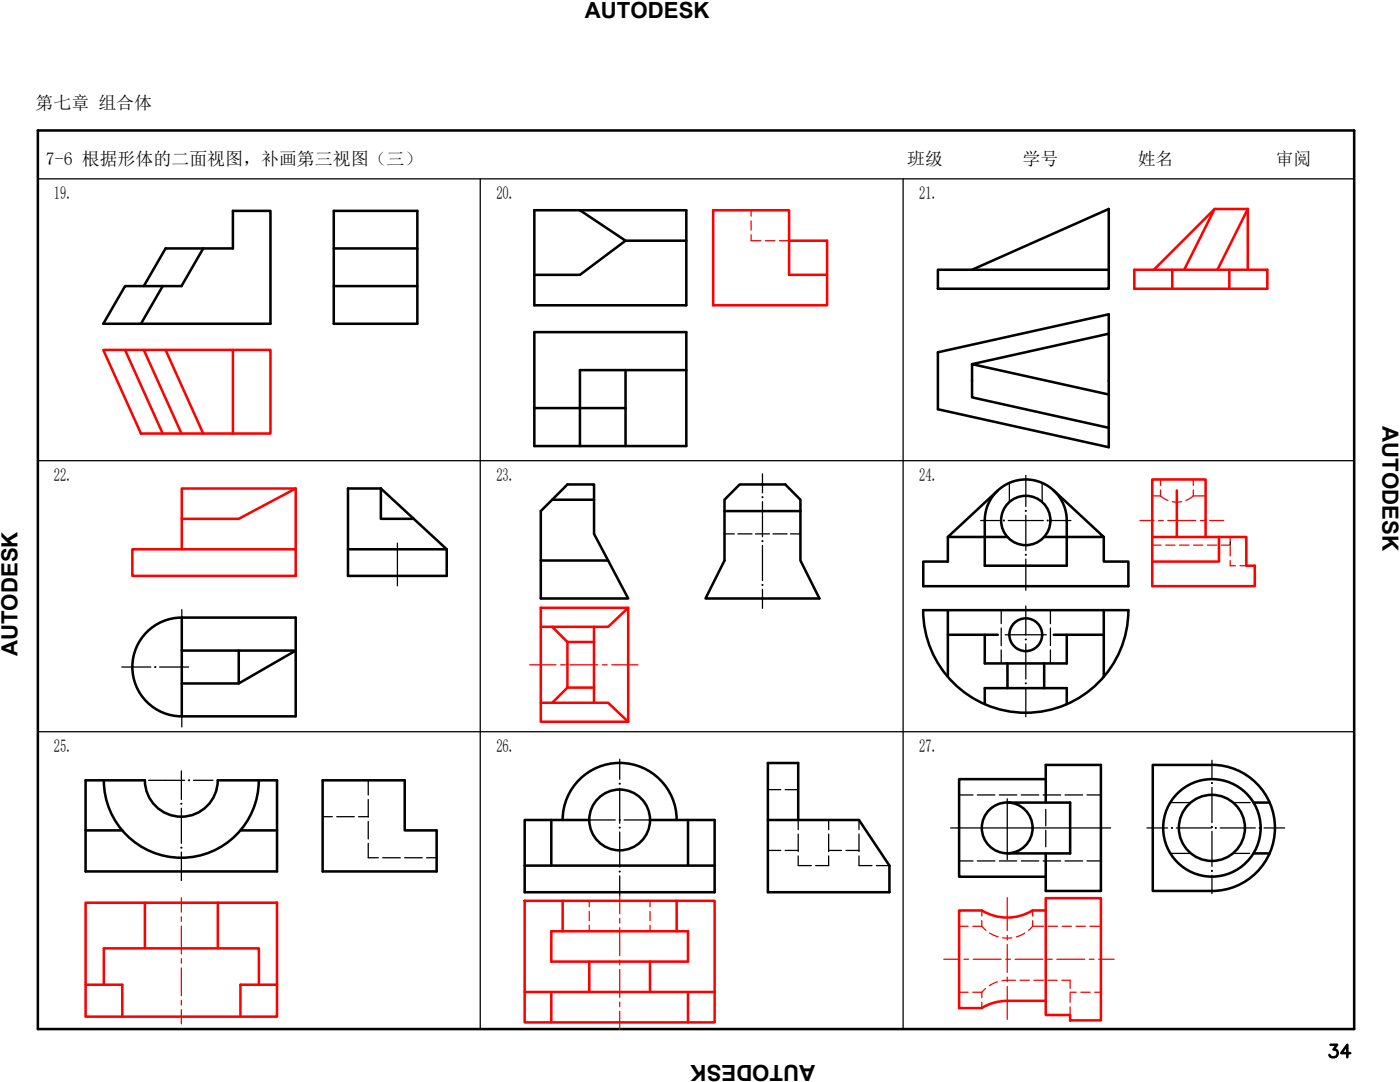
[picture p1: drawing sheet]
<svg xmlns="http://www.w3.org/2000/svg" width="279mm" height="216mm" viewBox="0 0 279 216" stroke-linecap="round" stroke-linejoin="round" font-family="sans-serif">
<g fill="none" stroke="#000" stroke-width=".25">
<path d="M201.4 96.4v3.8M208 96.4v3.8M144.6 106.5h2M147.3 106.5h2.8M150.8 106.5h2.8M154.3 106.5h2.8M157.8 106.5h1.9M199.8 121.8v2.6M199.8 125.3v3.5M199.8 129.7v2.7M209.6 121.8v2.6M209.6 125.3v3.5"/>
<path d="M209.6 129.7v2.7M73.5 155.8v2.8M73.5 159.5v3.5M153.2 157.6h2.6M156.7 157.6h2.6M191.4 158.6h2.8M195.1 158.6h3.4M199.4 158.6h3.5M203.8 158.6h3.5M208.2 158.6h3.5M212.6 158.6h3.5M216.9 158.6h2.8"/>
<path d="M64.4 163h1.9M67.2 163h3.5M71.6 163h1.9M73.5 168.3v2.9h2M73.5 163.9v3.5M76.4 171.2h3.5M80.8 171.2h3.5M85.1 171.2h2M153.2 169.7h2.6M156.7 169.7h2.6M159.3 170.8v1.9h2.6M159.3 163.6v1.9"/>
<path d="M159.3 166.4v3.5M165.4 170.8v1.9h-2.6M165.4 169.7h2.6M165.4 163.6v1.9M165.4 166.4v3.5M168.8 169.7h2.6M171.4 170.8v1.9h2.6M171.4 163.6v1.9M171.4 166.4v3.5M174.9 172.7h2.6M191.4 171.8h2.8M195.1 171.8h3.4"/>
<path d="M199.4 171.8h3.5M203.8 171.8h3.5M208.2 171.8h3.5M208.7 161.5v3.3M208.7 165.7v3.3M212.6 171.8h3.5M216.9 171.8h2.8M233.6 170.3h4.1M233.6 160.1h4.1M246.1 170.3h3.3M246.1 160.1h3.4"/>
</g>
<!-- layer: 0 -->
<g fill="none" stroke="#000" stroke-width=".51">
<path d="M7.6 26h262.7v179.3h-262.7zM32.5 57.1l-4.4 7.5M40.6 49.6l-4.4 7.5h-11.2l-4.4 7.5h33.4v-22.5h-7.5v7.5h-13.5l-4.3 7.5M66.6 49.6h16.7M66.6 57.1h16.7M66.6 42.1h16.7v22.5h-16.7zM106.6 42h30.4v18.9h-30.4zM115.7 42l9.1 6-9.1 6.8h-9.1M124.8 48h12.2M187.2 53.8h34.1v3.8h-34.1zM194 53.8l27.3-12.1v12.1M106.6 66.3h30.4v22.7h-30.4z"/>
<path d="M124.8 73.9v15.1M137 73.9h-21.3v15.1M187.2 70.3l34.1-7.6v26.5l-34.1-7.5zM194 72.7v6.6l27.3 6.1M221.3 66.6l-27.3 6.1 27.3 6M69.4 97.5h6.6l13.2 12.1v5.3h-19.8zM76 97.5v6h6.6M106.6 81.4h18.2M110.2 99.7h8.4M147.6 96.7h9.1l3 3v12.1l3.8 7.6h-22.7l3.8-7.6v-12.1zM198.9 98.1a8.2 8.2 0 0 1 8.9-1.8 8.2 8.2 0 0 1 5.1 7.6v9h-16.4v-9a8.2 8.2 0 0 1 2.4-5.8zM199.1 97.9l-9.9 9.2h11.9"/>
<path d="M210.3 97.9l10 9.2h-11.9M69.4 109.6h19.8M107.9 102l5.3-5.3h5.4v9.8l6.8 12.9h-17.5zM107.9 111.8h13.5M144.6 102h15.1M189.2 107.1v5h-4.9v4.9h40.9v-4.9h-4.9v-5M36.3 123.2a9.9 9.9 0 0 0-9.9 9.9 9.9 9.9 0 0 0 9.9 9.8M36.3 129.8h22.7l-11.4 6.6v-6.6M36.3 123.2h22.7v19.7h-22.7M36.3 136.4h11.3M36.3 123.2v19.7M184.2 121.7h41a20.5 20.5 0 0 1-20.5 20.5 20.5 20.5 0 0 1-20.5-20.5z"/>
<path d="M189.2 126.7h9.9M189.2 121.8v13.2M196.5 126.7v5.7h16.4v-5.7M201.1 132.4v4.9M208.4 132.4v4.9M210.3 126.7h10M220.3 121.8v13.2M17.1 155.7h11.8a7.3 7.3 0 0 0 7.3 7.3 7.3 7.3 0 0 0 7.3-7.3h11.8v18.2h-38.2zM20.7 155.7a15.5 15.5 0 0 0 15.5 15.5 15.5 15.5 0 0 0 15.4-15.5M64.4 155.7h16.4v10h6.3v8.2h-22.7zM196.5 140.5v-3.2h16.4v3.2M208.7 155.5h-17.3v19.4h17.3"/>
<path d="M230.1 152.6h11.8a12.6 12.6 0 0 1 12.5 12.6 12.6 12.6 0 0 1-12.5 12.6h-11.8zM17.1 165.7h7.3M48 165.7h7.3M104.7 172.7h37.9M110 163.6v9.1M112.3 163.6a11.4 11.4 0 0 1 11.4-11.4 11.4 11.4 0 0 1 11.3 11.4M117.6 163.6h-12.9v14.4h37.9v-14.4h-12.9M137.3 163.6v9.1M153.2 163.6h18.2l6.1 9.1v5.3h-24.3v-25.7h6.1v11.3M201 160.1h12.6v10.2h-12.6M208.7 160.1v-7.5h11v25.2h-11v-7.5M250.2 160.1h3.2"/>
<path d="M250.2 170.3h3.2"/>
<circle cx="204.7" cy="103.9" r="4.9"/>
<circle cx="204.7" cy="126.7" r="3.3"/>
<circle cx="123.7" cy="163.6" r="6.1"/>
<circle cx="201" cy="165.2" r="5.1"/>
<circle cx="241.9" cy="165.2" r="9.7"/>
<circle cx="241.9" cy="165.2" r="6.6"/>
</g>
<path d="M7.6 35.7h262.7M7.6 91.9h262.7M245.5 108.1v.7M36.3 121.6v1.6M7.6 146h262.7M29.7 155.7h3.3M36.3 142.9v2.2M201 159.4v12.1M189.7 165.2h32" fill="none" stroke="#000" stroke-width=".25"/>
<g fill="none" stroke="#000" stroke-width=".25">
<path d="M152.2 94.6v3.7M204.7 94.8v6.3M79.3 108.4v8.5M152.2 100.1v7M152.2 108.8v7M152.2 117.6v3.8M195.7 103.9h3.8M201.2 103.9h7M204.7 102.8v7M204.7 111.6v6.2M210 103.9h3.7M24.3 133.1h5.8"/>
<path d="M31.9 133.1h5.8M200.6 126.7h8.2M204.7 120.9v5.8M204.7 128.5v7M204.7 137.2v5.8M33 155.7h3.9M36.2 153.8v5.7M38.6 155.7h3.9M123.7 151.5v4M123.7 157.3v7M241.9 151.7v3.7M241.9 157.1v7"/>
<path d="M36.2 161.3v7M36.2 170v5.7M117.6 163.6h5.2M123.7 166v7M123.7 174.8v4M124.5 163.6h5.2M228.9 165.2h4.1M234.8 165.2h7M241.9 165.9v7M241.9 174.6v3.7M243.5 165.2h7M252.3 165.2h4.1"/>
</g>
<g fill="#000" stroke="#000" stroke-width=".2">
<circle cx="152.2" cy="99.2" r=".11"/>
<circle cx="152.2" cy="108" r=".11"/>
<circle cx="152.2" cy="116.7" r=".11"/>
<circle cx="200.3" cy="103.9" r=".11"/>
<circle cx="204.7" cy="110.7" r=".11"/>
<circle cx="204.7" cy="101.9" r=".11"/>
<circle cx="209.1" cy="103.9" r=".11"/>
<circle cx="31" cy="133.1" r=".11"/>
<circle cx="204.7" cy="136.4" r=".11"/>
<circle cx="204.7" cy="127.6" r=".11"/>
<circle cx="37.7" cy="155.7" r=".11"/>
<circle cx="123.7" cy="156.4" r=".11"/>
<circle cx="241.9" cy="156.3" r=".11"/>
<circle cx="36.2" cy="169.1" r=".11"/>
<circle cx="36.2" cy="160.4" r=".11"/>
<circle cx="123.7" cy="165.1" r=".11"/>
<circle cx="123.7" cy="173.9" r=".11"/>
<circle cx="123.7" cy="163.6" r=".11"/>
<circle cx="233.9" cy="165.2" r=".11"/>
<circle cx="241.9" cy="165" r=".11"/>
<circle cx="241.9" cy="173.8" r=".11"/>
<circle cx="242.6" cy="165.2" r=".11"/>
<circle cx="251.4" cy="165.2" r=".11"/>
</g>
<path d="M95.8 35.7v169.6M180.2 35.7v169.6" fill="none" stroke="#000" stroke-width=".25"/>
<g fill="none" stroke="#f00" stroke-width=".51">
<path d="M157.5 48h7.6v12.9h-22.8v-18.9h15.2v12.8h7.6M226.4 53.8h26.5v3.8h-26.5zM230.3 53.8l12.1-12.1h6.6v12.1M234 53.8v3.8M242.4 41.7l-6.1 12.1M245.3 53.8v3.8M249 41.7l-6 12.1M20.6 69.8h33.4v16.7h-25.9zM25 69.8l7.5 16.7M28.7 69.8l7.5 16.7M33 69.8l7.6 16.7M46.5 69.8v16.7"/>
<path d="M59 97.5l-11.4 6h-11.3M234.9 97.9v9.2M26.4 109.6h32.6v5.3h-32.6zM36.3 109.6v-12.1h22.7v12.1M230 107.1h18.7v5.8h1.7v4.1h-20.4zM230 107.1v-11.4h10.6v11.4M230 112.1h13M243.3 107.1v5M107.9 121.3h17.5v22.7h-17.5zM110.2 125.1l3 3h5.4M113.2 128.1v9.1M118.6 137.2h-5.4l-3 3"/>
<path d="M118.6 125.1v15.1M125.4 121.3l-4 3.8h-13.5M107.9 140.2h13.5l4 3.8M104.7 179.7h37.9v24.3h-37.9zM112.3 179.7v6.1M135 179.7v6.1M208.7 179.2h11v24.4h-6.1v-1.1h-4.9zM17.1 180.1h38.2v22.8h-38.2zM17.1 196.5h7.3v6.4M20.7 196.5v-7.3h31v7.3M28.9 180.1v9.1M43.5 180.1v9.1"/>
<path d="M55.3 196.5h-7.3v6.4M104.7 198h37.9M110 185.8h27.3v6.1h-27.3zM110 198v6M117.6 191.9v6.1M129.7 191.9v6.1M137.3 198v6M208.7 181.7h-2.6a9.7 9.7 0 0 1-10.2 0h-4.5v19.4h4.5M208.7 199.7h-8.5l-2.2 .5-2.1 .9"/>
</g>
<g fill="none" stroke="#f00" stroke-width=".25">
<path d="M149.9 46.8v1.2h1.9M149.9 42v1.1M149.9 44.1v1.8M152.8 48h1.8M155.6 48h1.9M230 99h1.6M231.6 99l1.5 .9M231.6 95.7v1.2M231.6 97.8v1.2M238.1 99l-1.4 .8M238.1 95.7v1.2M238.1 97.8v1.2"/>
<path d="M238.1 99h2.5M230 108.8h1.7M232.6 108.8h1.9M234 100.1l.9 .1 .9-.1M235.4 108.8h1.9M238.2 108.8h1.9M241 108.8h1.8M243.8 108.8h1.7M245.5 107.1v1.1M245.5 109.1v1.8M245.5 111.9v1h1M247.5 112.9h1"/>
<path d="M117.6 179.7v1.2M129.7 179.7v1.2M117.6 181.9v1.8M117.6 184.6v1.2M129.7 181.9v1.8M129.7 184.6v1.2M191.4 184.8h1.8M191.4 198h1.8M194.1 184.8h1.8M194.1 198h1.8M195.9 184.8l.9 .8M195.9 181.7v1.1"/>
<path d="M195.9 183.7v1.1M195.9 198v1.1M196.7 197.3l-.8 .7M197.5 186.2l1.7 .7M199.1 195.9l-1.7 .8M200.1 187.1h1.8M202.6 195.6l-2.6 .1M203.6 195.6h1.8M204.5 186.2l-1.7 .7M206.1 183.7v1.1l-.8 .8M206.1 184.8h2.2M206.1 181.7v1.1"/>
<path d="M206.4 195.6h1.8M209.1 195.6h1.9M209.2 184.8h1.8M211.9 195.6h1.7v1.6M212 184.8h1.8M213.6 198h1.2M213.6 198.1v1.9M214.8 184.8h1.8M215.7 198h1.9M217.5 184.8h2.2M218.5 198h1.2M195.9 200v1.1"/>
<path d="M213.6 200.9v1.6"/>
</g>
<g fill="none" stroke="#f00" stroke-width=".25">
<path d="M227.5 103.9h2.8M231.2 103.9h1M233.1 103.9h5.5M239.6 103.9h.9M241.4 103.9h2.8M105.7 132.7h5.3M111.9 132.7h.9M113.7 132.7h5.6M120.2 132.7h1M122.1 132.7h5.2M36.2 179.2v2.8M123.7 178.8v3.5"/>
<path d="M201 179.1v6.6M36.2 182.9v1M36.2 184.8v5.6M36.2 191.3v.9M36.2 193.1v5.6M36.2 199.6v.9M123.7 183.3v.9M123.7 185.1v5.6M123.7 191.6v.9M123.7 193.4v5.6M123.7 199.9v1M188.4 191.4h3.1"/>
<path d="M192.4 191.4h.9M194.2 191.4h5.6M200.7 191.4h1M201 186.6v1M201 188.5v5.5M201 195v.9M201 196.8v6.6M202.6 191.4h5.5M209.1 191.4h.9M210.9 191.4h5.6M217.4 191.4h.9M219.3 191.4h3.1"/>
<path d="M36.2 201.5v2.8M123.7 201.8v3.5"/>
</g>
<text font-size="6.2" x="264.6" y="212.4">34</text>
<g font-size="4.4">
<text x="111.1" y="3.5">由 AUTODESK 由由由由由</text>
<text x="275.9" y="79.3" transform="rotate(90 275.9 79.3)">由 AUTODESK 由由由由由</text>
<text x="3.5" y="136.6" transform="rotate(-90 3.5 136.6)">由 AUTODESK 由由由由由</text>
<text x="168.4" y="212.4" transform="rotate(180 168.4 212.4)">由 AUTODESK 由由由由由</text>
</g>
<g font-size="3.6">
<text x="7.1" y="21.8">第七章 组合体</text>
<text x="9.2" y="33">7-6 根据形体的二面视图，补画第三视图（三）</text>
<text x="181.1" y="32.9">班级</text>
<text x="204.1" y="32.9">学号</text>
<text x="227.1" y="32.9">姓名</text>
<text x="254.6" y="32.9">审阅</text>
<text x="10.8" y="39.7">19.</text>
<text x="99.1" y="39.7">20.</text>
<text x="183.5" y="39.7">21.</text>
<text x="10.8" y="95.9">22.</text>
<text x="99.1" y="95.9">23.</text>
<text x="183.5" y="95.9">24.</text>
<text x="10.8" y="150">25.</text>
<text x="99.1" y="150">26.</text>
<text x="183.5" y="150">27.</text>
</g>
</svg>
